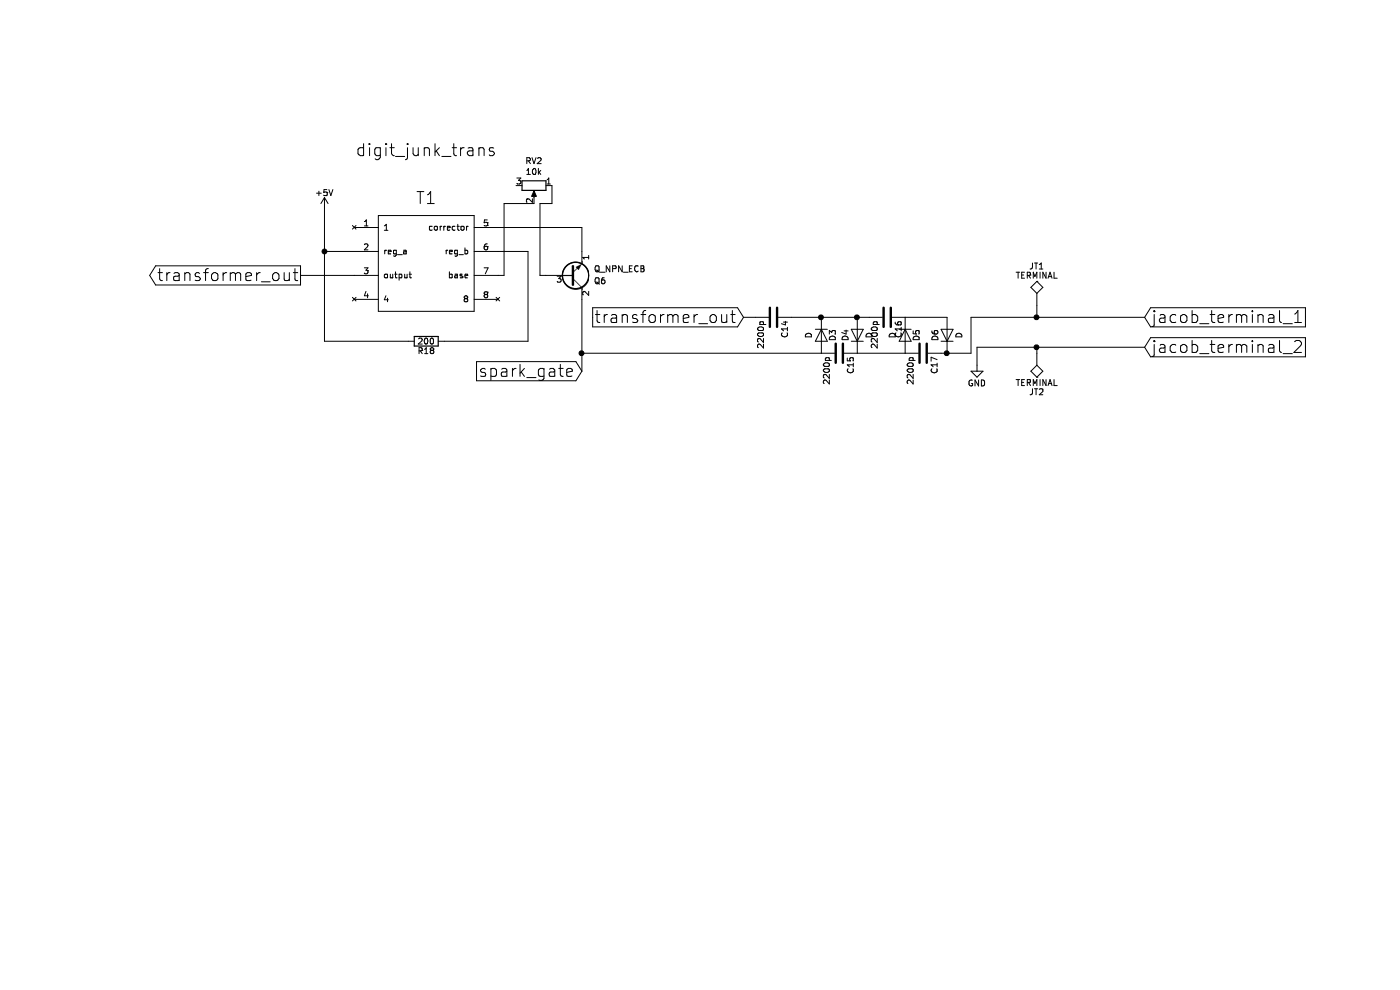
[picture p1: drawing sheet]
EESchema Schematic File Version 4
LIBS:moids_infinity-cache
EELAYER 26 0
EELAYER END
$Descr A4 11693 8268
encoding utf-8
Sheet 2 2
Title ""
Date ""
Rev ""
Comp ""
Comment1 ""
Comment2 ""
Comment3 ""
Comment4 ""
$EndDescr
$Comp
L moids_infinity-rescue:digit_junk_trans-RESCUE-moids_infinity T1
U 1 1
P 3250 1650
F 0 "T1" H 3250 1650 100 0000 C CNN
F 1 "digit_junk_trans" H 3250 2050 100 0000 C CNN
F 2 "custom_pcb_footprints:digit_junk_transformer" H 3250 1650 100 0001 C CNN
F 3 "" H 3250 1650 100 0001 C CNN
	1    3250 1650
	1    0    0    -1  
$EndComp
$Comp
L moids_infinity-rescue:R R18
U 1 1
P 3250 2850
F 0 "R18" V 3330 2850 50  0000 C CNN
F 1 "200" V 3250 2850 50  0000 C CNN
F 2 "custom_pcb_footprints:R_0603_wide" V 3180 2850 50  0001 C CNN
F 3 "" H 3250 2850 50  0001 C CNN
	1    3250 2850
	0    1    1    0   
$EndComp
$Comp
L moids_infinity-rescue:+5V #PWR039
U 1 1
P 2400 1750
F 0 "#PWR039" H 2400 1600 50  0001 C CNN
F 1 "+5V" H 2400 1890 50  0000 C CNN
F 2 "" H 2400 1750 50  0001 C CNN
F 3 "" H 2400 1750 50  0001 C CNN
	1    2400 1750
	1    0    0    -1  
$EndComp
Text GLabel 4550 3100 0    100  Input ~ 0
spark_gate
$Comp
L moids_infinity-rescue:C C14
U 1 1
P 6150 2650
F 0 "C14" H 6175 2750 50  0000 L CNN
F 1 "2200p" H 6175 2550 50  0000 L CNN
F 2 "Capacitors_SMD:C_1206" H 6188 2500 50  0001 C CNN
F 3 "" H 6150 2650 50  0001 C CNN
	1    6150 2650
	0    1    1    0   
$EndComp
Text GLabel 2200 2300 0    100  Output ~ 0
transformer_out
Text GLabel 5900 2650 0    100  Input ~ 0
transformer_out
$Comp
L moids_infinity-rescue:C C16
U 1 1
P 7100 2650
F 0 "C16" H 7125 2750 50  0000 L CNN
F 1 "2200p" H 7125 2550 50  0000 L CNN
F 2 "Capacitors_SMD:C_1206" H 7138 2500 50  0001 C CNN
F 3 "" H 7100 2650 50  0001 C CNN
	1    7100 2650
	0    1    1    0   
$EndComp
$Comp
L moids_infinity-rescue:C C17
U 1 1
P 7400 2950
F 0 "C17" H 7425 3050 50  0000 L CNN
F 1 "2200p" H 7425 2850 50  0000 L CNN
F 2 "Capacitors_SMD:C_1206" H 7438 2800 50  0001 C CNN
F 3 "" H 7400 2950 50  0001 C CNN
	1    7400 2950
	0    1    1    0   
$EndComp
$Comp
L moids_infinity-rescue:C C15
U 1 1
P 6700 2950
F 0 "C15" H 6725 3050 50  0000 L CNN
F 1 "2200p" H 6725 2850 50  0000 L CNN
F 2 "Capacitors_SMD:C_1206" H 6738 2800 50  0001 C CNN
F 3 "" H 6700 2950 50  0001 C CNN
	1    6700 2950
	0    1    1    0   
$EndComp
$Comp
L moids_infinity-rescue:D D4
U 1 1
P 6850 2800
F 0 "D4" H 6850 2900 50  0000 C CNN
F 1 "D" H 6850 2700 50  0000 C CNN
F 2 "custom_pcb_footprints:DO-214AC" H 6850 2800 50  0001 C CNN
F 3 "" H 6850 2800 50  0001 C CNN
	1    6850 2800
	0    -1   -1   0   
$EndComp
$Comp
L moids_infinity-rescue:D D3
U 1 1
P 6550 2800
F 0 "D3" H 6550 2900 50  0000 C CNN
F 1 "D" H 6550 2700 50  0000 C CNN
F 2 "custom_pcb_footprints:DO-214AC" H 6550 2800 50  0001 C CNN
F 3 "" H 6550 2800 50  0001 C CNN
	1    6550 2800
	0    1    1    0   
$EndComp
$Comp
L moids_infinity-rescue:D D5
U 1 1
P 7250 2800
F 0 "D5" H 7250 2900 50  0000 C CNN
F 1 "D" H 7250 2700 50  0000 C CNN
F 2 "custom_pcb_footprints:DO-214AC" H 7250 2800 50  0001 C CNN
F 3 "" H 7250 2800 50  0001 C CNN
	1    7250 2800
	0    1    1    0   
$EndComp
$Comp
L moids_infinity-rescue:D D6
U 1 1
P 7600 2800
F 0 "D6" H 7600 2900 50  0000 C CNN
F 1 "D" H 7600 2700 50  0000 C CNN
F 2 "custom_pcb_footprints:DO-214AC" H 7600 2800 50  0001 C CNN
F 3 "" H 7600 2800 50  0001 C CNN
	1    7600 2800
	0    -1   -1   0   
$EndComp
$Comp
L moids_infinity-rescue:Q_NPN_ECB Q6
U 1 1
P 4450 2300
F 0 "Q6" H 4650 2350 50  0000 L CNN
F 1 "Q_NPN_ECB" H 4650 2250 50  0000 L CNN
F 2 "TO_SOT_Packages_THT:TO-92_Inline_Wide" H 4650 2400 50  0001 C CNN
F 3 "" H 4450 2300 50  0001 C CNN
	1    4450 2300
	1    0    0    1   
$EndComp
Wire Wire Line
	2650 2100 2400 2100
Wire Wire Line
	2400 1750 2400 2100
Wire Wire Line
	2400 2850 3100 2850
Wire Wire Line
	3850 2100 4100 2100
Wire Wire Line
	4100 2100 4100 2850
Wire Wire Line
	4100 2850 3400 2850
Connection ~ 2400 2100
Wire Wire Line
	3850 1900 4550 1900
Wire Wire Line
	4550 1900 4550 2100
Wire Wire Line
	2650 2300 2200 2300
Wire Wire Line
	6000 2650 5900 2650
Wire Wire Line
	6300 2650 6550 2650
Connection ~ 6850 2650
Connection ~ 6550 2650
Wire Wire Line
	6850 2950 7250 2950
Wire Wire Line
	7550 2950 7600 2950
Wire Wire Line
	6550 2950 4550 2950
Wire Wire Line
	7850 2900 8350 2900
$Comp
L moids_infinity-rescue:GND #PWR040
U 1 1
P 7850 3050
F 0 "#PWR040" H 7850 2800 50  0001 C CNN
F 1 "GND" H 7850 2900 50  0000 C CNN
F 2 "" H 7850 3050 50  0001 C CNN
F 3 "" H 7850 3050 50  0001 C CNN
	1    7850 3050
	1    0    0    -1  
$EndComp
Wire Wire Line
	7850 2900 7850 3050
Text GLabel 9250 2650 2    100  Input ~ 0
jacob_terminal_1
Text GLabel 9250 2900 2    100  Input ~ 0
jacob_terminal_2
$Comp
L moids_infinity-rescue:TEST JT1
U 1 1
P 8350 2550
F 0 "JT1" H 8350 2850 50  0000 C BNN
F 1 "TERMINAL" H 8350 2800 50  0000 C CNN
F 2 "custom_pcb_footprints:SolderWirePad_single_SMD_1x3mm" H 8350 2550 50  0001 C CNN
F 3 "" H 8350 2550 50  0001 C CNN
	1    8350 2550
	1    0    0    -1  
$EndComp
$Comp
L moids_infinity-rescue:TEST JT2
U 1 1
P 8350 2950
F 0 "JT2" H 8350 3250 50  0000 C BNN
F 1 "TERMINAL" H 8350 3200 50  0000 C CNN
F 2 "custom_pcb_footprints:SolderWirePad_single_SMD_1x3mm" H 8350 2950 50  0001 C CNN
F 3 "" H 8350 2950 50  0001 C CNN
	1    8350 2950
	-1   0    0    1   
$EndComp
Wire Wire Line
	8350 2550 8350 2650
Connection ~ 8350 2650
Wire Wire Line
	8350 2950 8350 2900
Connection ~ 8350 2900
Wire Wire Line
	7600 2650 7250 2650
Wire Wire Line
	7800 2950 7800 2650
Wire Wire Line
	7800 2650 8350 2650
Connection ~ 7600 2950
Wire Wire Line
	2400 2100 2400 2850
Wire Wire Line
	6850 2650 6950 2650
Wire Wire Line
	6550 2650 6850 2650
Wire Wire Line
	8350 2650 9250 2650
Wire Wire Line
	8350 2900 9250 2900
Wire Wire Line
	7600 2950 7800 2950
Wire Wire Line
	4550 2500 4550 2950
Wire Wire Line
	4200 2300 4250 2300
Wire Wire Line
	3850 2300 3900 2300
$Comp
L Device:R_POT RV2
U 1 1
P 4150 1550
F 0 "RV2" V 3943 1550 50  0000 C CNN
F 1 "10k" V 4034 1550 50  0000 C CNN
F 2 "custom_pcb_footprints:Potentiometer_Trimmer-TSR-C3305" H 4150 1550 50  0001 C CNN
F 3 "~" H 4150 1550 50  0001 C CNN
	1    4150 1550
	0    1    1    0   
$EndComp
Wire Wire Line
	3900 2300 3900 1700
Wire Wire Line
	3900 1700 4150 1700
Wire Wire Line
	4200 2300 4200 1700
Wire Wire Line
	4200 1700 4300 1700
Wire Wire Line
	4300 1700 4300 1550
Connection ~ 4550 2950
Wire Wire Line
	4550 2950 4550 3100
$EndSCHEMATC
